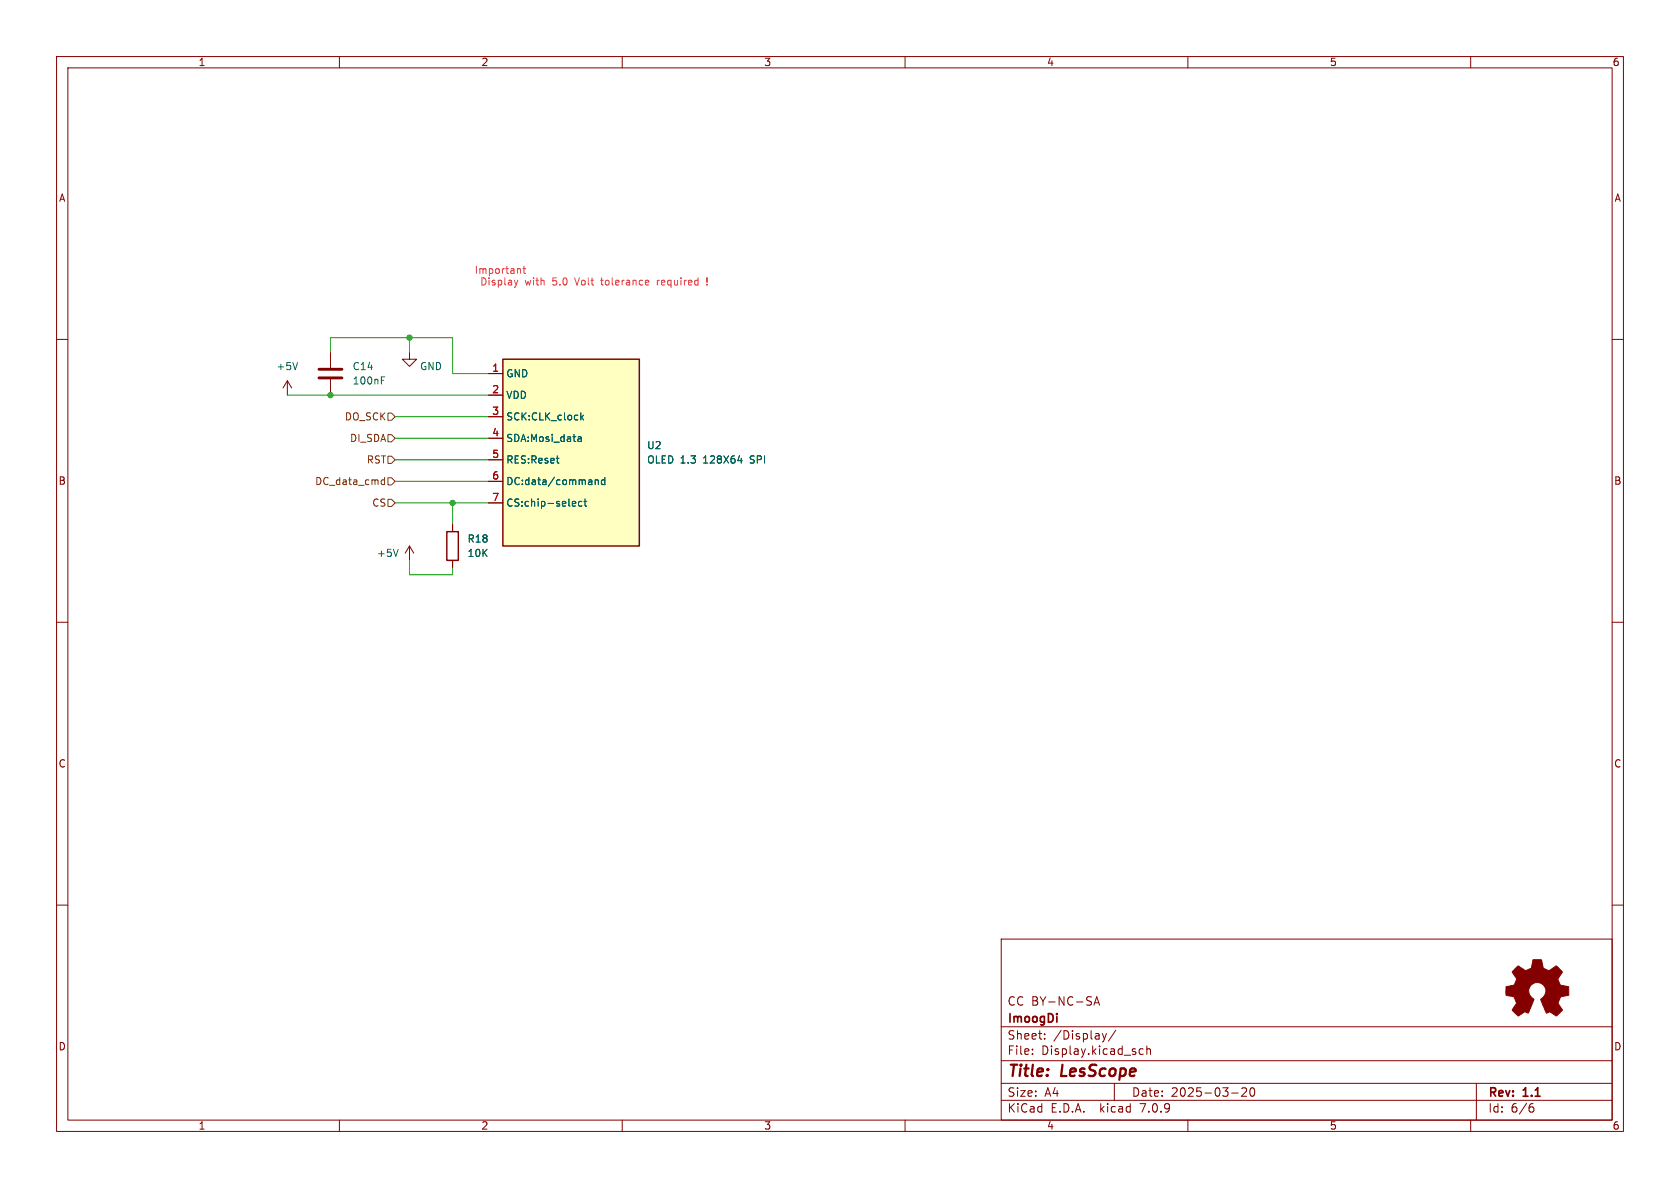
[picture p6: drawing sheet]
<svg xmlns="http://www.w3.org/2000/svg" width="297mm" height="210mm" viewBox="0 0 297 210" stroke-linecap="round" stroke-linejoin="round" font-family="sans-serif">
<g fill="none" stroke="#840000" stroke-width=".18">
<path d="M10 10h277v190h-277zM12 12h273v186h-273zM60 10v2M110 10v2M160 10v2M210 10v2M260 10v2M10 60h2M285 60h2M50.8 67.3l-.8 1.3M50.8 67.3v2.6M50.8 67.3l.8 1.3"/>
<path d="M58.4 62.2v2.8M58.4 67.1v2.8M72.4 62.2v1.3h1.3l-1.3 1.3-1.3-1.3h1.3M86.4 66h2.5M86.4 69.9h2.5M86.4 73.7h2.5M86.4 77.5h2.5M72.4 96.5l-.8 1.3M72.4 96.5v2.6M72.4 96.5l.8 1.3M80 92.7v1.3M80 99.1v1.2"/>
<path d="M86.4 81.3h2.5M86.4 85.1h2.5M86.4 88.9h2.5M10 110h2M285 110h2M10 160h2M285 160h2M177 166h108v32h-108zM193.4 177.7l.5-1.5 .5 1.5M193.5 177.3h.7M60 198v2M110 198v2"/>
<path d="M160 198v2M177 194.5h108M177 191.5h108M177 187.5h108M177 181.5h108M182.5 186.3v.1M182.5 185.5v.1M184.7 183.6v.1M184.7 182.8v.1M194.9 182.7l.3 1M195.2 183.7l-.1 .4-.2 .1M195.6 182.7l-.4 1"/>
<path d="M197 191.5v3M197.2 182.1l-1.2 2M201.4 186.1l.3 .3 .4-.1M202.1 185.5l-.4-.1-.3 .3M202.7 185.5l.3-.1 .3 .1 .1 .9M202.7 184.9v1.5M210 198v2M217.7 193.2h1.2M219.5 192.4l.6-.1 .2 .1 .1 .3-.9 1.1h.9M221.2 192.4l.1-.1a.81 .81 0 0 1 .6 .6 .81 .81 0 0 1-.3 .8l-.1 .1a.81 .81 0 0 1-.6-.6 .81 .81 0 0 1 .3-.8zM260 198v2M261 191.5v6.5"/>
<path d="M270.6 195.7h.3l.3 .3-.1 .5-.5 .1M271 195.1l-.4 .1"/>
</g>
<path d="M267.8 171.2l.6-.5 .9 .6a.62 .62 0 0 0 1 0l.2-.1a1.62 1.62 0 0 0 .5-1.3l.1-.3 1.4 .1 .2 .7a.74 .74 0 0 0 .7 1l.5 .2 1.3-.9 1 1.1-.4 .7a.75 .75 0 0 0-.2 1.2l.2 .4 1.5 .3v1.5l-1.4 .3-.1 .1a1.23 1.23 0 0 0-.2 1.2l.6 1-.1 .2-1 .9-.8-.5a.54 .54 0 0 0-.8 0l-1.1-2.4a2.33 2.33 0 0 0 .9-1.9 1.54 1.54 0 0 0-2.5-.7 1.54 1.54 0 0 0 .4 2.6l-1.1 2.4a.69 .69 0 0 0-1.1 .1l-.6 .4-1.1-1.1 .8-1.2-.2-.5a.71 .71 0 0 0-.9-.7l-.8-.2v-1.5l.5-.1a1.11 1.11 0 0 0 1.2-.7 .72 .72 0 0 0-.2-1.2l-.4-.6z" fill="#840000" stroke="#840000" stroke-width=".18"/>
<path d="M88.9 63.5h24.1v33h-24.1zM79 94h2v5.1h-2z" fill="none" stroke="#840000" stroke-width=".25"/>
<path d="M56.4 66.8h4.1M56.4 65.3h4.1" fill="none" stroke="#840000" stroke-width=".51"/>
<g fill="none" stroke="#006464" stroke-width=".18">
<path d="M52.6 64.1l-.4 1.2M67.4 67.2h.4M67.4 66.6h.6M102.2 77.3h.5l.1 .7M102.2 78h.6M102.7 73v1.2M102.8 77.5l-.6 .1M102.8 73.8l.4 .4M103.2 73.4l-.5 .5M70.4 97.1l-.4 1.3M98.3 81h.5M98.7 81.9h.1"/>
<path d="M101.4 88.6l.3 .1 .1 .2-.6 .2M101.7 89.4l-.3 .1M102.9 88.7l-.4-.1-.2 .3 .1 .5h.5M103.2 88.6h.5M103.4 88.2v1.1l.3 .2M105.2 84.8v.9M105.2 84.9l.2-.1 .3 .1 .1 .8M106.9 84.9l-.3-.1-.3 .3 .1 .5h.5M106.9 84.4v1.3M130.4 81.4h.8"/>
</g>
<path d="M88.9 63.5h24.1v33h-24.1z" fill="#ffffc2" stroke="#ffffc2" stroke-width=".18"/>
<path d="M68.6 73h.6l.6 .7-.6 .6h-.6zM68.6 76.8h.6l.6 .7-.6 .6h-.6zM67.4 85.4l.2 .3 .4-.1M68 84.4v1.3M68 84.9l-.4-.1-.2 .3M68.6 84.5h.6l.6 .6-.6 .6h-.6zM68.6 80.6h.6l.6 .7-.6 .6h-.6zM68.6 88.3h.6l.6 .6-.6 .6h-.6z" fill="none" stroke="#725600" stroke-width=".18"/>
<path d="M91.5 49.5l-.3 .9M91.8 47.5l.2 .2v.6M92.4 47.5h.5M92.6 47.1v1.1l.3 .1M101.6 49.1l.4 1.3M106.2 49.5h.5M106.4 49.1v1.2M116.2 49.5v.9M116.6 49.5l-.4 .3M125 50.3v.1M125 49.1v.8" fill="none" stroke="#ff363d" stroke-width=".18"/>
<path d="M72.4 59.7v2.5M50.8 69.9h35.6M58.4 62.2v-2.5h21.6v6.3h6.4M69.8 73.7h16.6M69.8 77.5h16.6M69.8 81.3h16.6M69.8 88.9h16.6M69.8 85.1h16.6M72.4 99.1v2.5h7.6v-1.3M80 88.9v3.8" fill="none" stroke="#009600" stroke-width=".18"/>
<g fill="#009600" stroke="#009600" stroke-width=".18">
<circle cx="58.4" cy="69.9" r=".46"/>
<circle cx="80" cy="88.9" r=".46"/>
<circle cx="72.4" cy="59.7" r=".46"/>
</g>
<g font-size="2.8" fill="#840000">
<text x="178" y="190.9">Title:</text>
<text x="187.7" y="190.9">LesScope</text>
</g>
<g font-size="2.1" fill="#840000">
<text x="178" y="178">CC BY-NC-SA</text>
<text x="178" y="184">Sheet:</text>
<text x="178" y="181.2">ImoogDi</text>
<text x="186.2" y="184">/Display/</text>
<text x="178" y="186.7">File:</text>
<text x="184.1" y="186.7">Display.kicad_sch</text>
<text x="178" y="196.9">KiCad</text>
<text x="178" y="194.1">Size:</text>
<text x="184.7" y="194.1">A4</text>
<text x="185.7" y="196.9">E.D.A.</text>
<text x="194.6" y="196.9">kicad</text>
<text x="200" y="194.1">Date:</text>
<text x="201.8" y="196.9">7.0.9</text>
<text x="207" y="194.1">2025-03-20</text>
<text x="263" y="194.3">Rev:</text>
<text x="263" y="196.9">Id:</text>
<text x="267.1" y="196.9">6/6</text>
<text x="269.4" y="194.3">1.1</text>
</g>
<g font-size="1.8" fill="#840000">
<text x="35" y="11.9">1</text>
<text x="85" y="11.9">2</text>
<text x="135" y="11.9">3</text>
<text x="185" y="11.9">4</text>
<text x="235" y="11.9">5</text>
<text x="285" y="11.9">6</text>
<text x="10.3" y="35.9">A</text>
<text x="285.3" y="35.9">A</text>
<text x="10.3" y="85.9">B</text>
<text x="285.3" y="85.9">B</text>
<text x="10.3" y="135.9">C</text>
<text x="285.3" y="135.9">C</text>
<text x="10.3" y="185.9">D</text>
<text x="285.3" y="185.9">D</text>
<text x="35" y="199.9">1</text>
<text x="85" y="199.9">2</text>
<text x="135" y="199.9">3</text>
<text x="185" y="199.9">4</text>
<text x="235" y="199.9">5</text>
<text x="285" y="199.9">6</text>
</g>
<g font-size="1.8" fill="#ff363d">
<text x="83.8" y="48.5">Important</text>
<text x="85" y="50.6">Display</text>
<text x="93" y="50.6">with</text>
<text x="98" y="50.6">5.0</text>
<text x="102.2" y="50.6">Volt</text>
<text x="107" y="50.6">tolerance</text>
<text x="117" y="50.6">required</text>
</g>
<g font-size="1.8" fill="#006464">
<text x="48.8" y="65.6">+5V</text>
<text x="62.2" y="65.6">C14</text>
<text x="74.2" y="65.6">GND</text>
<text x="62.2" y="68.2">100nF</text>
<text x="89.4" y="66.9">GND</text>
<text x="89.4" y="70.7">VDD</text>
<text x="89.4" y="74.5">SCK:CLK_clock</text>
<text x="89.4" y="78.3">SDA:Mosi_data</text>
<text x="89.4" y="82.1">RES:Reset</text>
<text x="114.3" y="82.1">OLED 1.3</text>
<text x="114.3" y="79.6">U2</text>
<text x="124.5" y="82.1">128X64</text>
<text x="132.9" y="82.1">SPI</text>
<text x="89.4" y="86">DC:data/command</text>
<text x="89.4" y="89.8">CS:chip-select</text>
<text x="66.5" y="98.7">+5V</text>
<text x="82.6" y="96.1">R18</text>
<text x="82.6" y="98.7">10K</text>
</g>
<g font-size="1.8" fill="#a90000">
<text x="86.9" y="65.8">1</text>
<text x="86.9" y="69.6">2</text>
<text x="86.9" y="73.4">3</text>
<text x="86.9" y="77.2">4</text>
<text x="86.9" y="81">5</text>
<text x="86.9" y="84.8">6</text>
<text x="86.9" y="88.6">7</text>
</g>
<g font-size="1.8" fill="#725600">
<text x="60.9" y="74.5">DO_SCK</text>
<text x="61.8" y="78.3">DI_SDA</text>
<text x="64.7" y="82.1">RST</text>
<text x="55.6" y="86">DC_data_cmd</text>
<text x="65.7" y="89.8">CS</text>
</g>
</svg>
